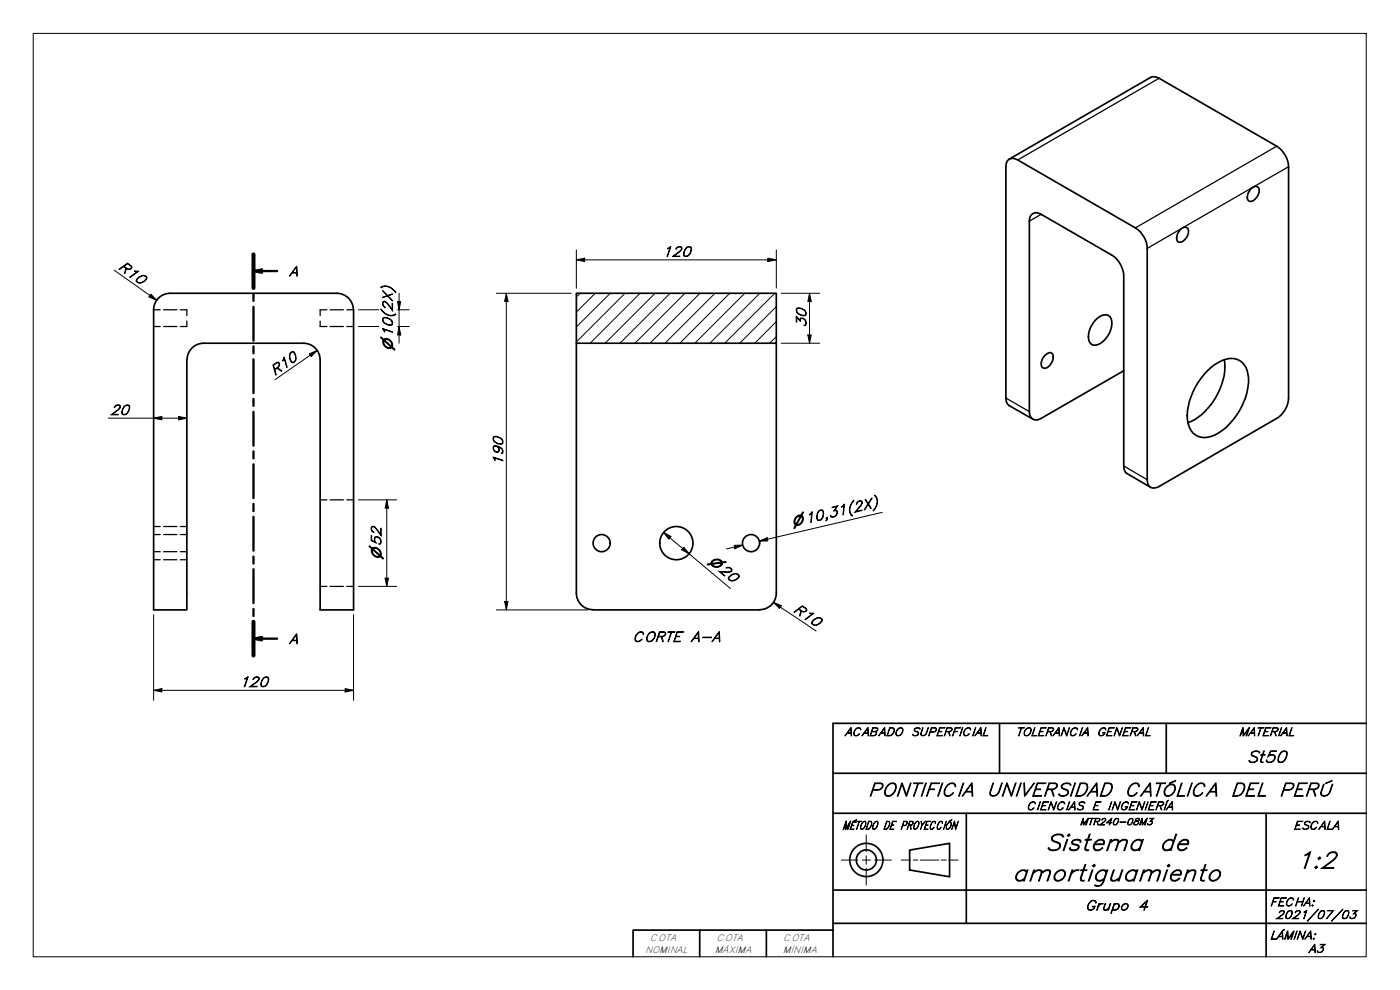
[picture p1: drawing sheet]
<svg xmlns="http://www.w3.org/2000/svg" width="420mm" height="297mm" viewBox="0 0 420 297" stroke-linecap="round" stroke-linejoin="round" font-family="sans-serif">
<!-- layer: Hatch (ISO) -->
<g fill="none" stroke="#000" stroke-width=".3">
<path d="M174.1 88l-1.1 1.1M178.6 88l-5.6 5.6M183.1 88l-10.1 10.1M187.6 88l-14.6 14.6M192.1 88l-15 15M196.6 88l-15 15M201.1 88l-15 15M205.5 88l-14.9 15M210.1 88l-15 15M214.6 88l-15 15M219 88l-15 15M223.5 88l-15 15"/>
<path d="M228 88l-15 15M232.5 88l-15 15M233 96.5l-6.5 6.5M233 92l-11 11M233 101l-2.1 2"/>
</g>
<!-- layer: Hidden (ISO) -->
<g fill="none" stroke="#000" stroke-width=".38">
<path d="M46.1 98h2M46.1 92.9h2M49.1 98h4M49.1 92.9h4M54.1 92.9h2v1.8M56.1 96.3v1.7h-2M96.1 96.3v1.7h2M98.1 92.9h-2v1.8M99.1 98h4M99.1 92.9h4M104.1 98h2M104.1 92.9h2"/>
<path d="M46.1 158h2M49.1 158h4M54.1 158h2M96.1 150h2M99.1 150h4M104.1 150h2M46.1 160.4h2M46.1 165.5h2M46.1 167.9h2M49.1 160.4h4M49.1 165.5h4M49.1 167.9h4"/>
<path d="M54.1 160.4h2M54.1 165.5h2M54.1 167.9h2M96.1 175.9h2M99.1 175.9h4M104.1 175.9h2"/>
</g>
<!-- layer: Visible (ISO) -->
<g fill="none" stroke="#000" stroke-width=".51">
<path d="M302.9 47.7l42.4-24.5a2.8 2.8 0 0 1 2.6 .3l35.3 20.4a7.7 7.7 0 0 1 3.5 6.1v69.4a7.5 7.5 0 0 1-3.5 6.1l-35.3 20.5a2.16 2.16 0 0 1-2.6 .2 2.16 2.16 0 0 1-1-2.3v-69.4a7.7 7.7 0 0 0-3.6-6.1l-35.3-20.4a2.16 2.16 0 0 0-2.5-.3 2.16 2.16 0 0 0-1 2.3v69.4a2.48 2.48 0 0 0 1 2.3l7.1 4.1M375.7 56.4a1.31 1.31 0 0 1 1.9-.2 1.31 1.31 0 0 1 .2 1.8l-.7 1.2a1.71 1.71 0 0 1-2.5 .9 3.2 3.2 0 0 1 1.1-3.7zM354.1 69.1a1.38 1.38 0 0 1 1.3-.9 1.38 1.38 0 0 1 1.3 .9 3.5 3.5 0 0 1-2.6 3.6 1.56 1.56 0 0 1-.7-2.5zM106 93a5 5 0 0 0-4.9-5h-50a5 5 0 0 0-5 4.9v90.1h10v-75M106.1 92.9v90.1h-10v-75a5 5 0 0 0-5-5h-30M328.8 96a3.1 3.1 0 0 1 4.3-1 5.9 5.9 0 0 1-1.6 7 3.4 3.4 0 0 1-3.8 1.4 3.6 3.6 0 0 1-.8-4.1l.8-1.7zM61.1 103a5 5 0 0 0-5 5M173 103v75a5 5 0 0 0 5 4.9M233 103v-15h-60v15h60v75a5 5 0 0 1-5 4.9M313.7 106.5a1.53 1.53 0 0 1 2.1-.3 3.4 3.4 0 0 1-2.1 4.3 1.33 1.33 0 0 1-1.2-.8 1.33 1.33 0 0 1 .1-1.4zM337.2 111.2l-24.7 14.3a2.17 2.17 0 0 1-2.5 .3 2.17 2.17 0 0 1-1.1-2.3v-57.2a2.17 2.17 0 0 1 1.1-2.2 2.17 2.17 0 0 1 2.5 .2l21.2 12.3a7.9 7.9 0 0 1 3.5 6.1v57.1a2.48 2.48 0 0 0 1.1 2.3l7 4.1M362.5 111.2a9.5 9.5 0 0 1 8.5-3.5 5.7 5.7 0 0 1 3.7 5.8 19.9 19.9 0 0 1-10 17 5.3 5.3 0 0 1-7.8-2.3 13.8 13.8 0 0 1 1.1-10.6 21.8 21.8 0 0 1 4.5-6.4z"/>
<path d="M367.4 107.9a19.3 19.3 0 0 1-6.6 16.4 11.6 11.6 0 0 1-4.3 2.5M178 183h50"/>
<circle cx="180.6" cy="163" r="2.57"/>
<circle cx="203" cy="163" r="5"/>
<circle cx="225.4" cy="163" r="2.57"/>
</g>
<!-- layer: Visible Narrow (ISO) -->
<path d="M347.9 23.5l-42.5 24.5M383.2 43.9l-42.5 24.5M386.7 50l-42.4 24.5M312.5 64.3l-3.6 2M301.9 119.4l7 4.1M337.2 139.8l7.1 4.1" fill="none" stroke="#000" stroke-width=".38"/>
<!-- layer: Section Line (ISO) -->
<g fill="none" stroke="#000" stroke-width=".7">
<path d="M76.1 76.3v10.1M76.1 81.3l2.5-.4v.9zM76.1 88.2v2.1M76.1 92.1v10.1M76.1 81.3h7.1M76.1 103.9v2.1M76.1 107.8v10.2M76.1 119.7v2.1M76.1 123.6v10.1M76.1 135.4v2.1M76.1 139.3v10.2M76.1 151.2v2.1"/>
<path d="M76.1 155.1v10.1M76.1 167v2.1M76.1 170.8v10.2M76.1 191.6l2.5-.5v1zM76.1 182.7v2.1M76.1 186.5v10.2M76.1 191.6h7.1"/>
</g>
<path d="M76.1 76.3v10.1M76.1 186.5v10.2" fill="none" stroke="#000" stroke-width="1.2"/>
<g fill="#000">
<path d="M76.1 81.3l2.5-.4v.9z" fill-rule="evenodd"/>
<path d="M76.1 191.6l2.5-.5v1z" fill-rule="evenodd"/>
</g>
<!-- layer: Border (ISO) -->
<path d="M10 10h400v277.1h-400z" fill="none" stroke="#000" stroke-width=".3"/>
<!-- layer: Title (ISO) -->
<g fill="none" stroke="#000" stroke-width=".51">
<path d="M300 217v15M350 217v15M410 217h-160v70.1M250 232h160M250 244h160M273 255.1l12-2.1v10.1l-12-2.1zM290 244v33M380 244v43.1M210 279.1v8M230 279.1v8M250 279.1h-60v8M250 277h160"/>
<path d="M250 267.1h160"/>
<circle cx="260" cy="258" r="5"/>
<circle cx="260" cy="258" r="3"/>
</g>
<path d="M252.5 258h5M258.8 258h2.4M260 250.6v4.9M260 256.8v2.5M262.5 258h5M270.5 258h2.8M274.1 258h1.4M276.2 258h5.6M282.5 258h1.5M284.7 258h2.8M260 260.5v5" fill="none" stroke="#000" stroke-width=".3"/>
<!-- layer: Dimension (ISO) -->
<g fill="none" stroke="#000" stroke-width=".3">
<path d="M173 78l2.5-.5v1zM173 78h60M173 75v11.5M230.4 77.5l2.6 .5-2.6 .5zM233 75v11.5M34.3 81.1l12.7 9M45.3 88.3l1.7 1.8-2.3-1zM107.6 98h6.1M107.6 92.9h6.1M119.3 90.5h1l-.5 2.4zM119.3 98h3.5M119.3 92.9h3.5"/>
<path d="M119.8 98l.5 2.5h-1zM119.8 88v15M149 88h22.4M152 88l.5 2.5h-1.1zM152 88v95M234.4 88h11.6M243 88l.5 2.5h-1.1zM243 88v15M92.8 106.2l2.4-1.1-1.8 1.9zM95.2 105.1l-12.7 8.8M234.4 103h11.6M242.4 100.5h1.1l-.5 2.5z"/>
<path d="M32.5 125.5h23.6M46.1 125.5l2.5-.5v1zM53.6 125l2.5 .5-2.5 .5zM107.6 150h11.5M116.1 150l.5 2.4h-1zM116.1 150v25.9M199.1 159.8l2.3 1.2-.7 .8zM199.1 159.8l20.1 16.8M264.8 153.7l-36.9 8.7 2.4-.6M107.6 175.9h11.5M115.6 173.5h1l-.5 2.4zM205.2 164.2l1.6 2-2.2-1.2z"/>
<path d="M220.3 163.6h2.6l-2.4 1zM222.9 163.6l-4.9 1.1M227.9 162.4l2.4-1.1 .1 1zM46.1 184.5v25.6M106.1 184.5v25.6M149 183h27.5M151.4 180.5h1.1l-.5 2.5zM232.2 180.8l2.3 .9-.6 .8zM232.2 180.8l12.7 8.5M46.1 207.1l2.5-.5v1zM46.1 207.1h60M103.6 206.6l2.5 .5-2.5 .5z"/>
</g>
<g fill="#000">
<path d="M173 78l2.5-.5v1z" fill-rule="evenodd"/>
<path d="M230.4 77.5l2.6 .5-2.6 .5z" fill-rule="evenodd"/>
<path d="M45.3 88.3l1.7 1.8-2.3-1z" fill-rule="evenodd"/>
<path d="M119.3 90.5h1l-.5 2.4z" fill-rule="evenodd"/>
<path d="M152 88l.5 2.5h-1.1z" fill-rule="evenodd"/>
<path d="M243 88l.5 2.5h-1.1z" fill-rule="evenodd"/>
<path d="M92.8 106.2l2.4-1.1-1.8 1.9z" fill-rule="evenodd"/>
<path d="M119.8 98l.5 2.5h-1z" fill-rule="evenodd"/>
<path d="M242.4 100.5h1.1l-.5 2.5z" fill-rule="evenodd"/>
<path d="M46.1 125.5l2.5-.5v1z" fill-rule="evenodd"/>
<path d="M53.6 125l2.5 .5-2.5 .5z" fill-rule="evenodd"/>
<path d="M116.1 150l.5 2.4h-1z" fill-rule="evenodd"/>
<path d="M115.6 173.5h1l-.5 2.4z" fill-rule="evenodd"/>
<path d="M199.1 159.8l2.3 1.2-.7 .8z" fill-rule="evenodd"/>
<path d="M205.2 164.2l1.6 2-2.2-1.2z" fill-rule="evenodd"/>
<path d="M220.3 163.6h2.6l-2.4 1z" fill-rule="evenodd"/>
<path d="M227.9 162.4l2.4-1.1 .1 1z" fill-rule="evenodd"/>
<path d="M151.4 180.5h1.1l-.5 2.5z" fill-rule="evenodd"/>
<path d="M232.2 180.8l2.3 .9-.6 .8z" fill-rule="evenodd"/>
<path d="M46.1 207.1l2.5-.5v1z" fill-rule="evenodd"/>
<path d="M103.6 206.6l2.5 .5-2.5 .5z" fill-rule="evenodd"/>
</g>
<g font-size="7">
<text x="313.4" y="255.2">Sistema de</text>
<text x="388.9" y="260.5">1:2</text>
<text x="303.7" y="264.3">amortiguamiento</text>
</g>
<g font-size="5.6">
<text x="260.5" y="238.9">PONTIFICIA UNIVERSIDAD CATÓLICA</text>
<text x="369.3" y="238.9">DEL PERÚ</text>
</g>
<text font-size="5" x="374" y="228.8">St50</text>
<g font-size="4.2">
<text x="198.7" y="76.9">120</text>
<text x="35.3" y="80.5" transform="rotate(35 35.3 80.5)">R10</text>
<text x="86.7" y="82.9">A</text>
<text x="241.9" y="98.3" transform="rotate(-90 241.9 98.3)">30</text>
<text x="82.4" y="112.8" transform="rotate(-35 82.4 112.8)">R10</text>
<text x="33" y="124.4">20</text>
<text x="150.9" y="139.7" transform="rotate(-90 150.9 139.7)">190</text>
<text x="237.9" y="183.4" transform="rotate(34 237.9 183.4)">R10</text>
<text x="86.7" y="193.2">A</text>
<text x="189.8" y="192.5">CORTE A-A</text>
<text x="71.8" y="206">120</text>
<text x="325.6" y="273.1">Grupo 4</text>
</g>
<g font-size="4.1">
<text x="117.8" y="105.2" transform="rotate(-90 117.8 105.2)">⌀10(2X)</text>
<text x="237.9" y="158" transform="rotate(-13 237.9 158)">⌀10,31(2X)</text>
<text x="114.4" y="167.9" transform="rotate(-90 114.4 167.9)">⌀52</text>
<text x="212.5" y="168.7" transform="rotate(40 212.5 168.7)">⌀20</text>
</g>
<g font-size="3.5">
<text x="253.5" y="220.8">ACABADO</text>
<text x="273.3" y="220.8">SUPERFICIAL</text>
<text x="304.8" y="220.8">TOLERANCIA GENERAL</text>
<text x="371.7" y="220.8">MATERIAL</text>
<text x="308" y="243">CIENCIAS</text>
<text x="327.6" y="243">E</text>
<text x="332.3" y="243">INGENIERÍA</text>
<text x="252.8" y="248.8">MÉTODO DE PROYECCIÓN</text>
<text x="388.1" y="248.8">ESCALA</text>
<text x="381.1" y="271.8">FECHA:</text>
<text x="382.9" y="275.6">2021/07/03</text>
<text x="381.1" y="281.8">LÁMINA:</text>
<text x="392.7" y="285.8">A3</text>
</g>
<g font-size="2.8">
<text x="324" y="247.5">MTR240-08M3</text>
<text x="193.6" y="285.9">NOMINAL</text>
<text x="195.1" y="282.2">COTA</text>
<text x="214.6" y="285.9">MÁXIMA</text>
<text x="215.1" y="282.2">COTA</text>
<text x="234.9" y="285.9">MÍNIMA</text>
<text x="235.1" y="282.2">COTA</text>
</g>
</svg>
